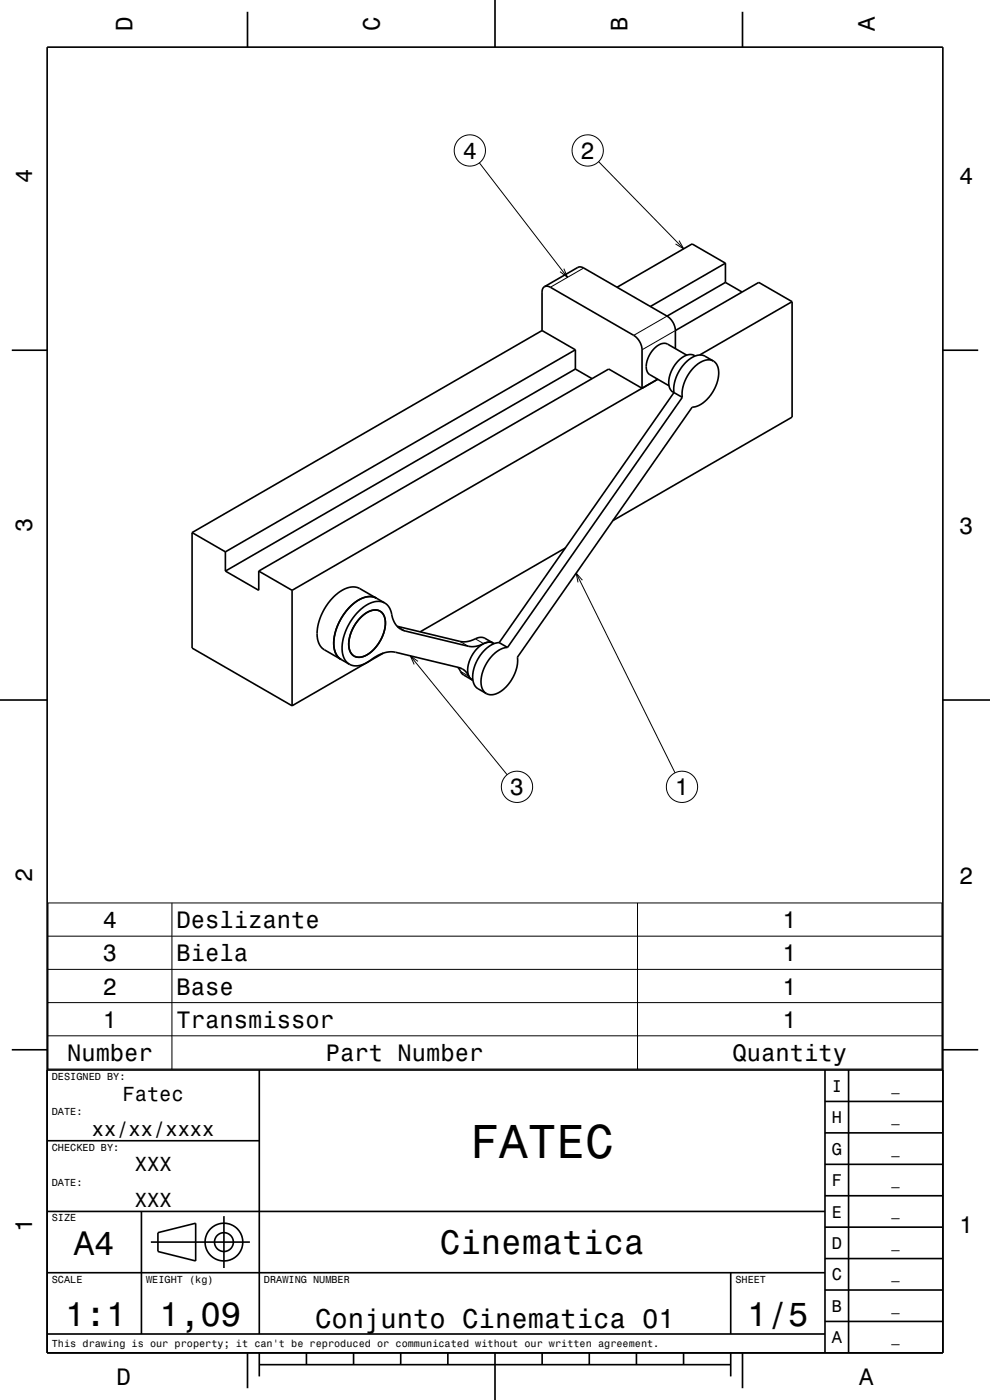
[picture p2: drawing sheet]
<svg xmlns="http://www.w3.org/2000/svg" width="210mm" height="297mm" viewBox="0 0 210 297" stroke-linecap="round" stroke-linejoin="round" font-family="sans-serif">
<g fill="none" stroke="#000" stroke-width=".35">
<path d="M10 10h190v277h-190zM52.5 2.5v7.5M105 0v10M157.5 2.5v7.5M153.9 55.8l-7.1-4.1-15.9 9.2M153.9 59.9l-12.4 7.2M153.9 59.9l3.5 2.1M153.9 55.8l-15.9 9.2M153.9 55.8v4.1M2.5 74.3h7.5M115 70.1l-74.3 42.9M115 70.1l7.1 4.1"/>
<path d="M115.5 60.8a1.24 1.24 0 0 1 1.2 .1l17.7 10.2a3.9 3.9 0 0 1 1.8 3.1v8.2M115.5 60.8a1.26 1.26 0 0 0-.5 1.2v8.1M115.5 60.8l7.1-4.1a1.25 1.25 0 0 1 1.2 .2l17.7 10.2M122.1 78.3l-74.3 42.9M122.1 74.2l-74.3 42.9M122.1 74.2v4.1M122.1 78.3l3.5 2M141.5 67.1a3.9 3.9 0 0 1 1.8 3M143.3 70.1v3.9M145.7 75.3l-4.1-2.3a2.84 2.84 0 0 0-3.3 1.4 4.3 4.3 0 0 0-.8 4.8l4.4 2.6M147.5 75.5a2.91 2.91 0 0 0-3.7 1.1 5.8 5.8 0 0 0-1.6 6l.7 .7M151.3 76.6a3.7 3.7 0 0 0-4.2 1.5 8.2 8.2 0 0 0-2.4 6.2"/>
<path d="M151.3 76.6a3.6 3.6 0 0 1 .9 4.2 7.6 7.6 0 0 1-5 5.5l-.4 .1-37 53a8 8 0 0 1-5 7.9l-.9 .1-.7-.3M151.3 76.6l-1.8-1a3.7 3.7 0 0 0-4.2 1.5 8.2 8.2 0 0 0-2.3 6.2M168 64v24.5l-38 21.9M168 64l-19.6 11.3M168 64l-7-4.1-17.7 10.2M200 74.3h7.5M136.2 82.4l3.3-1.9-77.5 44.7M136.2 82.4l-7.1-4.1-74.2 42.9M143 83.3l1.7 1M143 83.3l-37.1 53M144.7 84.3l-37 53.1M40.7 113v24.5l21.3 12.2"/>
<path d="M40.7 113l7.1 4.1M47.8 117.1v4.1M119.9 116.3l-30.8 17.7M47.8 121.2l7.1 4v-4M54.9 121.2l7.1 4M62 125.2v24.5M74.3 128.7l-1.1 1.3-1 1.4a8 8 0 0 0-.8 7.6l.9 .9a4.6 4.6 0 0 1-1.3-5.1l.6-2 .9-1.8a8.1 8.1 0 0 1 6.1-4.4l1.2 .3a4.5 4.5 0 0 0-5 1.3zM80.6 129.7a3.7 3.7 0 0 0-4.2 1.4 7.5 7.5 0 0 0-2.1 7.1l.3 .5 .5 .5M80.6 129.7a3.6 3.6 0 0 1 .9 4.2 7.6 7.6 0 0 1-5.1 5.5h-.6l-.7-.2M80.6 129.7a3.7 3.7 0 0 0-4.2 1.4 7.5 7.5 0 0 0-2.2 7l.4 .7 .5 .4M81.3 138.6l-19.3 11.1M81.6 127.9l-5.3-3a4.5 4.5 0 0 0-5 1.3l-1.7 1.7-1 1.7a7.9 7.9 0 0 0-.7 7.4l.8 .8 5.4 3.1"/>
<path d="M81.6 127.9a4.2 4.2 0 0 1 1.7 3.3 3.7 3.7 0 0 0 2.7 2.7l13.3 3.2a6.1 6.1 0 0 0 4-.8l.6-.1 .7 .2M81.6 127.9a4.5 4.5 0 0 0-5 1.3l-1.5 1.6-1.1 1.6a8.2 8.2 0 0 0-.8 7.6l.9 .9M84.2 132.9l13.4 3.2a6.1 6.1 0 0 0 3.9-.8h1.1l2 1.1M104.6 136.4a3.1 3.1 0 0 0-3.6 1.4 5.8 5.8 0 0 0-1.4 5.8l.5 .6M104.6 136.4l.2 .1M105.9 136.3a6.8 6.8 0 0 0-5.1 4.7 4.5 4.5 0 0 0 .4 4.9l2 1.2M105.9 136.3l1.8 1.1M107.7 137.4a6.8 6.8 0 0 0-5.1 4.6 4.5 4.5 0 0 0 .3 5l.3 .1M0 148.5h10M74.1 140.9a4.6 4.6 0 0 0 5-1.2l.8-.5a5.6 5.6 0 0 1 4-.8l13.4 3.2a3.6 3.6 0 0 1 2.4 2.3l.4 .3M97.1 141.6l1 1.4 2 1.2M100.1 144.2l.2 .1"/>
<path d="M200 148.5h10M2.5 222.7h7.5M10 227h190M55 227v56M175 233.7h25M175 227v60M180 227v60M200 222.7h7.5M10 257h165M10 242h45M30 257v26M47.5 258v11"/>
<path d="M175 253.7h25M175 247h25M175 240.3h25M10 270h165M32 263.5h21M33.5 261.5l8-2v8l-8-2zM155 270v13M175 273.7h25M175 267h25M175 260.3h25M10 283h165M52.5 287v7.5"/>
<path d="M55 289.5h100M55 287v5M65 287v2.5M75 287v2.5M85 287v2.5M95 287v2.5M105 287v10M115 287v2.5M125 287v2.5M135 287v2.5M145 287v2.5M155 287v5"/>
<path d="M157.5 287v7.5M175 280.3h25"/>
<circle cx="47.5" cy="263.5" r="2"/>
<circle cx="47.5" cy="263.5" r="4"/>
</g>
<g fill="none" stroke="#000" stroke-width=".21">
<path d="M101.7 34.5l18.7 24.3M127 34.3l18 18.5M119.6 57l.8 1.8-1.6-1.2M123.8 56.9l-7.1 4M144 51l1 1.8-1.7-1M141.5 67.1l-7.1 4M143.3 70.1l-7.1 4.1M84.3 132.9l1.7 1M87 139.1l20.6 25.2M97.6 136.1l1.7 1M100.8 135.5l1.8 1M122.2 121.6l21 42.3"/>
<path d="M123.5 123.1l-1.3-1.5 .4 1.9M88.7 140.3l-1.7-1.2 .9 1.9M97.7 142.4l1.8 1.1M10.2 191.6h189.6v35.2h-189.6zM10.2 198.6h189.6M36.5 191.6v35.2M135.2 191.6v35.2M10.2 205.6h189.6M10.2 212.7h189.6M10.2 219.7h189.6"/>
<circle cx="99.7" cy="31.9" r="3.3"/>
<circle cx="124.7" cy="31.9" r="3.3"/>
<circle cx="109.7" cy="166.9" r="3.3"/>
<circle cx="144.7" cy="166.9" r="3.3"/>
</g>
<text font-size="10.1" x="99.8" y="245.7">FATEC</text>
<g font-size="7.2">
<text x="15.7" y="266.3">A4</text>
<text x="93.3" y="266.1">Cinematica</text>
<text x="13.8" y="281.3">1:1</text>
<text x="33.8" y="281.3">1,09</text>
<text x="158.5" y="281.3">1/5</text>
</g>
<text font-size="5.8" x="66.8" y="281.6">Conjunto Cinematica 01</text>
<g font-size="5">
<text x="28.1" y="6.5" transform="rotate(-90 28.1 6.5)">D</text>
<text x="80.6" y="6.5" transform="rotate(-90 80.6 6.5)">C</text>
<text x="133.1" y="6.5" transform="rotate(-90 133.1 6.5)">B</text>
<text x="185.6" y="6.5" transform="rotate(-90 185.6 6.5)">A</text>
<text x="98.1" y="33.7">4</text>
<text x="123.1" y="33.7">2</text>
<text x="6.8" y="38.7" transform="rotate(-90 6.8 38.7)">4</text>
<text x="203.5" y="39">4</text>
<text x="6.8" y="112.9" transform="rotate(-90 6.8 112.9)">3</text>
<text x="203.5" y="113.2">3</text>
<text x="108.1" y="168.7">3</text>
<text x="143.1" y="168.7">1</text>
<text x="6.8" y="187.1" transform="rotate(-90 6.8 187.1)">2</text>
<text x="203.5" y="187.4">2</text>
<text x="21.8" y="196.9">4</text>
<text x="37.5" y="196.9">Deslizante</text>
<text x="166" y="196.9">1</text>
<text x="21.8" y="204">3</text>
<text x="37.5" y="204">Biela</text>
<text x="166" y="204">1</text>
<text x="21.8" y="211">2</text>
<text x="37.5" y="211">Base</text>
<text x="166" y="211">1</text>
<text x="21.8" y="218.1">1</text>
<text x="37.5" y="218.1">Transmissor</text>
<text x="166" y="218.1">1</text>
<text x="14.2" y="225.1">Number</text>
<text x="69.2" y="225.1">Part Number</text>
<text x="155.4" y="225.1">Quantity</text>
<text x="6.8" y="261.3" transform="rotate(-90 6.8 261.3)">1</text>
<text x="203.5" y="261.6">1</text>
<text x="24.7" y="293.8">D</text>
<text x="182.2" y="293.8">A</text>
</g>
<g font-size="4.3">
<text x="26" y="233.5">Fatec</text>
<text x="19.5" y="241">xx/xx/xxxx</text>
<text x="28.6" y="248.5">XXX</text>
<text x="28.6" y="256">XXX</text>
</g>
<g font-size="3.6">
<text x="176.4" y="231.6">I</text>
<text x="176.4" y="238.3">H</text>
<text x="176.4" y="245">G</text>
<text x="176.4" y="251.6">F</text>
<text x="176.4" y="258.3">E</text>
<text x="176.4" y="265">D</text>
<text x="176.4" y="271.6">C</text>
<text x="176.4" y="278.3">B</text>
<text x="176.4" y="285">A</text>
</g>
<g font-size="2.9">
<text x="189.1" y="231.4">_</text>
<text x="189.1" y="238">_</text>
<text x="189.1" y="244.7">_</text>
<text x="189.1" y="251.4">_</text>
<text x="189.1" y="258">_</text>
<text x="189.1" y="264.7">_</text>
<text x="189.1" y="271.4">_</text>
<text x="189.1" y="278">_</text>
<text x="189.1" y="284.7">_</text>
</g>
<g font-size="2.2">
<text x="11" y="229.1">DESIGNED BY:</text>
<text x="11" y="236.6">DATE:</text>
<text x="11" y="244.1">CHECKED BY:</text>
<text x="11" y="251.6">DATE:</text>
<text x="11" y="259.1">SIZE</text>
<text x="11" y="272.1">SCALE</text>
<text x="31" y="272.1">WEIGHT (kg)</text>
<text x="56" y="272.1">DRAWING NUMBER</text>
<text x="156" y="272.1">SHEET</text>
<text x="11" y="285.8">This drawing is our property; it can't be reproduced or communicated without our written agreement.</text>
</g>
</svg>
